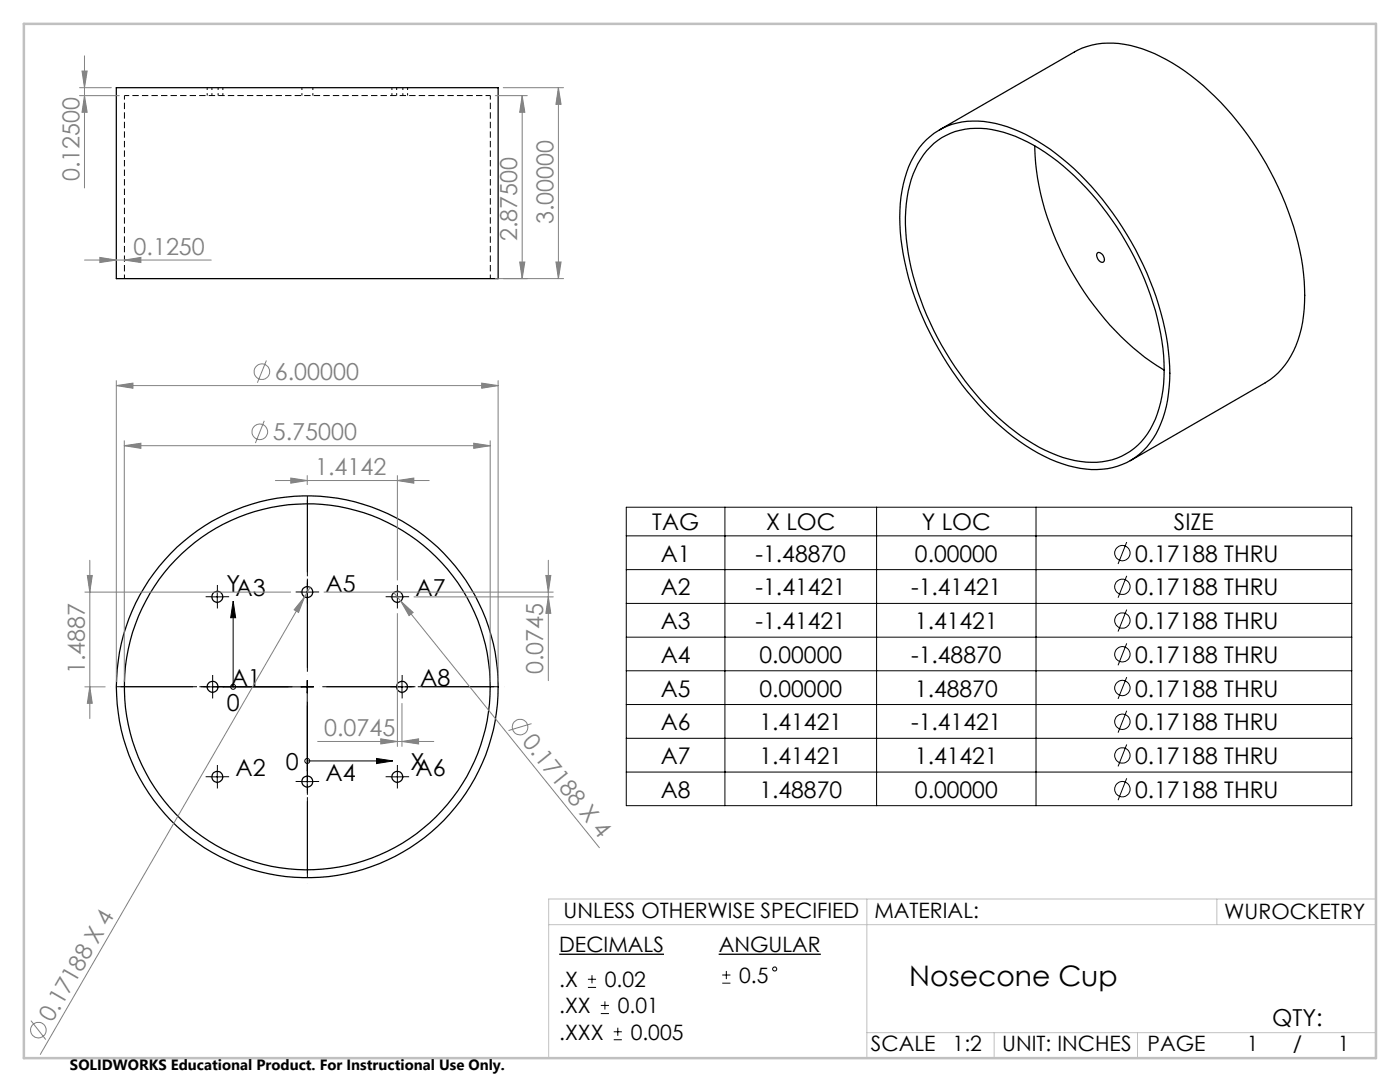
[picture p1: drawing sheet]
<svg xmlns="http://www.w3.org/2000/svg" width="279mm" height="216mm" viewBox="0 0 279 216" stroke-linecap="round" stroke-linejoin="round" font-family="sans-serif">
<g fill="none" stroke="#000" stroke-width=".25">
<path d="M23.2 17.5h76.2v38.1h-76.2zM184.9 27.9a14.5 14.5 0 0 1 13.7-3.3 37.2 37.2 0 0 1 16.9 10.2 62.3 62.3 0 0 1 17.7 35.3 26.4 26.4 0 0 1-3 17.4 13.8 13.8 0 0 1-14.7 6 34.2 34.2 0 0 1-16.9-9.4 62.4 62.4 0 0 1-18.8-36.3 27.8 27.8 0 0 1 2.5-16.5 13.3 13.3 0 0 1 2.6-3.4zM185.6 29.4a13.8 13.8 0 0 1 13.5-3.3 35.2 35.2 0 0 1 16.5 10.2 59.5 59.5 0 0 1 16.5 33.2 26.6 26.6 0 0 1-2.5 16.1 13.1 13.1 0 0 1-14 6.5 30.5 30.5 0 0 1-15.3-7.9 59.5 59.5 0 0 1-19.3-35.2 27.8 27.8 0 0 1 2.2-16.3 13.7 13.7 0 0 1 2.4-3.3zM187.5 25.9l26.9-15.5a15.5 15.5 0 0 1 12.4-1 39.2 39.2 0 0 1 16.8 11 62.2 62.2 0 0 1 16.5 34.1 28.8 28.8 0 0 1-1.9 15.5 14.8 14.8 0 0 1-5.7 6.4l-26.9 15.5M206.5 29.1a54.4 54.4 0 0 0 9.9 29.2 50.8 50.8 0 0 0 15.9 15.5M219 50.4a1.22 1.22 0 0 1 1.2 .6 1.22 1.22 0 0 1 0 1.3 1.29 1.29 0 0 1-1.2-1.9z"/>
<circle cx="43.4" cy="119.1" r="1.09"/>
<circle cx="61.3" cy="118.1" r="1.08"/>
<circle cx="79.3" cy="119.1" r="1.09"/>
<circle cx="42.4" cy="137" r="1.08"/>
<circle cx="61.3" cy="137" r="38.1"/>
<circle cx="61.3" cy="137" r="36.5"/>
<circle cx="80.2" cy="137" r="1.08"/>
<circle cx="43.4" cy="155" r="1.09"/>
<circle cx="61.3" cy="156" r="1.08"/>
<circle cx="79.3" cy="155" r="1.09"/>
</g>
<path d="M97.9 19.1h-73.1" fill="none" stroke="#000" stroke-width=".2" stroke-dasharray="1.3 .6" stroke-dashoffset=".3" stroke-linecap="butt"/>
<path d="M24.8 19.1v36.5M97.9 55.6v-36.5" fill="none" stroke="#000" stroke-width=".2" stroke-dasharray="1.3 .6" stroke-dashoffset=".5" stroke-linecap="butt"/>
<path d="M41.3 17.5v1.6M42.3 17.5v1.6M43.5 19.1v-1.6M44.5 19.1v-1.6M60.3 17.5v1.6M62.4 19.1v-1.6M78.2 17.5v1.6M79.2 17.5v1.6M80.4 19.1v-1.6M81.3 19.1v-1.6" fill="none" stroke="#000" stroke-width=".2" stroke-dasharray="1.3 .6" stroke-dashoffset=".8" stroke-linecap="butt"/>
<g fill="none" stroke="#808080" stroke-width=".2">
<path d="M15.9 19.1h7.9M15.9 17.5h6.3M16.4 14.2h1l-.5 3.3zM16.9 19.1l.5 3.3h-1zM16.9 11.1v26.4M98.8 19.1h6.4M100.4 17.5h12.1M104.2 19.1l.5 3.3h-1zM104.2 19.1v36.5M111.4 17.5v38.1M111.4 17.5l.6 3.3h-1.1zM16.9 51.9h25.3"/>
<path d="M19.9 51.4l3.3 .5-3.3 .5zM24.8 51.9l3.3-.5v1zM103.7 52.3h1l-.5 3.3zM110.9 52.3h1.1l-.6 3.3zM112.5 55.6h-13.7M23.2 76.9l3.3-.5v1.1zM23.2 76v60M23.2 76.9h76.2M53.2 71.9l-1.8 4.5M96.1 76.4l3.3 .5-3.3 .6zM99.4 76v60M24.8 88.9l3.3-.5v1.1z"/>
<path d="M24.8 87.9v48.1M24.8 88.9h73M52.7 84l-1.7 4.4M55 95.9h30.7M58 95.4l3.3 .5-3.3 .5zM61.3 94.9v1.8M79.3 95.9l3.3-.5v1zM79.3 94.9v20.8M94.5 88.4l3.3 .5-3.3 .6zM97.8 87.9v48.1M16.9 118.1h41.1M17.4 114.8h1l-.5 3.3z"/>
<path d="M17.9 111.8v31.6M60.8 119.1l-1.2 3.1-.9-.5zM60.8 119.1l-52.8 91.3M61.9 117.2l-1.1 1.9M64.7 118.1h45.7M78.6 118.3l1.4 1.6M80 119.9l2.4 2.3-.8 .6zM80 119.9l39.6 49.3M82.6 119.1h27.8M108.9 114.8h1l-.5 3.3zM109.4 119.1l.5 3.3h-1zM109.4 111.8v24"/>
<path d="M16.9 137.1h4.1M17.9 137.1l.5 3.2h-1zM79.3 122.4v26.5M63.4 148h23.2M76 147.4l3.3 .6-3.3 .4zM80.2 148l3.3-.6v1zM80.2 140.4v8.5M106.1 144.4l-4.6 1.4M6.2 203.7l2.9 3.7"/>
<circle cx="52.3" cy="74.2" r="1.56"/>
<circle cx="51.9" cy="86.2" r="1.55"/>
<circle cx="103.8" cy="145.1" r="1.56"/>
<circle cx="7.7" cy="205.5" r="1.55"/>
</g>
<g fill="none" stroke="#000" stroke-width=".2">
<path d="M42.1 119.1h2.5M43.4 117.8v2.5M46.5 119.9l.5 3.4h-1zM60.1 118.1h2.5M61.3 116.9v2.5M78 119.1h2.5M79.3 117.8v2.5M125 101.2h144.8v59.6h-144.8zM125 106.9h144.8M125 113.7h144.8M144.7 101.2v59.6M174.9 101.2v59.6"/>
<path d="M206.8 101.2v59.6M224.9 108.2l-1.8 4.3M224.9 114.9l-1.8 4.4M41.2 137.1h2.5M42.4 135.8v2.5M46.5 123.3v13.8M61.3 135.8v18M62.6 137.1h-18.1M79 137.1h2.5M80.2 135.8v2.5M125 120.4h144.8M125 127.1h144.8"/>
<path d="M125 133.8h144.8M224.9 121.6l-1.8 4.4M224.9 128.4l-1.8 4.4M224.9 135.1l-1.8 4.4M42.1 155h2.5M43.4 153.7v2.5M60.1 156h2.5M61.3 154.7v2.5M61.3 151.8h13.8M75.1 151.3l3.3 .5-3.3 .6zM78 155h2.5M79.3 153.7v2.5"/>
<path d="M125 140.6h144.8M125 147.3h144.8M125 154.1h144.8M224.9 141.8l-1.8 4.4M224.9 148.6l-1.8 4.3M224.9 155.3l-1.8 4.4M117.3 197h1.7M117.3 195.4h1.7M118.1 194.6v1.6M120.7 199.8v1.6M144.1 196.2h1.7M144.1 194.6h1.7"/>
<path d="M145 193.7v1.7M119.9 202.2h1.6M119.9 200.6h1.6M122.5 207.5h1.6M122.5 205.9h1.6M123.3 205.1v1.6"/>
<circle cx="224" cy="110.4" r="1.53"/>
<circle cx="224" cy="117.1" r="1.53"/>
<circle cx="46.5" cy="137.1" r=".49"/>
<circle cx="224" cy="123.8" r="1.54"/>
<circle cx="224" cy="130.5" r="1.53"/>
<circle cx="224" cy="137.3" r="1.53"/>
<circle cx="61.3" cy="151.8" r=".5"/>
<circle cx="224" cy="150.7" r="1.54"/>
<circle cx="224" cy="157.5" r="1.53"/>
<circle cx="224" cy="144" r="1.53"/>
<circle cx="154.6" cy="193.4" r=".41"/>
</g>
<path d="M111.6 190.4h20.9M143.4 190.4h20.4" fill="none" stroke="#000" stroke-width=".26"/>
<path d="M58.8 137h-36.8M61.3 134.5v-36.8M61.3 139.5v36.9M63.8 137h36.9" fill="none" stroke="#000" stroke-width=".2" stroke-dasharray="15.2 1.3 1.3 1.3" stroke-dashoffset="-1.3" stroke-linecap="butt"/>
<path d="M58.8 137h-35.2M61.3 134.5v-35.2M61.3 139.5v35.3M63.8 137h35.3" fill="none" stroke="#000" stroke-width=".2" stroke-dasharray="15.2 1.3 1.3 1.3" stroke-dashoffset="-.5" stroke-linecap="butt"/>
<g fill="none" stroke="#000" stroke-width=".2" stroke-dasharray="15.2 1.3 1.3 1.3" stroke-linecap="butt">
<path d="M42.1 119.1h-1.1M43.4 117.8v-1.1M44.6 119.1h1.1M60.1 118.1h-1.1M61.3 116.9v-1.1M61.3 119.4v1.1M62.6 118.1h1.1M78.1 119.1h-1.1M79.3 117.8v-1.1M80.6 119.1h1M41.2 137h-1.1M42.4 135.8v-1.1"/>
<path d="M42.4 138.3v1.1M43.4 120.3v1.1M43.7 137h1.1M79 137h-1.1M79.3 120.3v1.1M80.3 135.8v-1.1M80.3 138.3v1.1M81.5 137h1.1M42.1 155h-1.1M43.4 153.7v-1.1M43.4 156.2v1.1M44.6 155h1.1"/>
<path d="M60.1 155.9h-1.1M61.3 154.7v-1.1M61.3 157.2v1.1M62.6 155.9h1.1M78.1 155h-1.1M79.3 153.7v-1.1M79.3 156.2v1.1M80.6 155h1"/>
</g>
<path d="M173 179.4v31.7M242.9 179.4v5.1M274.6 179.4h-165.1v31.7M109.5 184.5h165.1M173 206.1h101.6M198.4 206.1v5M227 206.1v5" fill="none" stroke="#c0c0c0" stroke-width=".2"/>
<path d="M4.8 4.8h269.8v206.3h-269.8z" fill="none" stroke="#c0c0c0" stroke-width=".5"/>
<path d="M75.1 151.3l3.3 .5-3.3 .6zM46.5 119.9l.5 3.4h-1z" fill="#000"/>
<g fill="#808080">
<path d="M60.8 119.1l-1.2 3.1-.9-.5z"/>
<path d="M80 119.9l2.4 2.3-.8 .6z"/>
<path d="M80.2 148l3.3-.6v1zM76 147.4l3.3 .6-3.3 .4zM24.8 51.9l3.3-.5v1zM19.9 51.4l3.3 .5-3.3 .5z"/>
<path d="M24.8 88.9l3.3-.5v1.1zM94.5 88.4l3.3 .5-3.3 .6zM23.2 76.9l3.3-.5v1.1zM96.1 76.4l3.3 .5-3.3 .6zM58 95.4l3.3 .5-3.3 .5zM79.3 95.9l3.3-.5v1z"/>
<path d="M103.7 52.3h1l-.5 3.3zM104.2 19.1l.5 3.3h-1zM16.9 19.1l.5 3.3h-1zM16.4 14.2h1l-.5 3.3z"/>
<path d="M17.4 114.8h1l-.5 3.3zM17.9 137.1l.5 3.2h-1zM108.9 114.8h1l-.5 3.3zM109.4 119.1l.5 3.3h-1zM111.4 17.5l.6 3.3h-1.1zM110.9 52.3h1.1l-.6 3.3z"/>
</g>
<text font-size="5.6" x="181.5" y="196.7">Nosecone Cup</text>
<g font-size="4.7" fill="#808080">
<text x="15.9" y="36.2" transform="rotate(-90 15.9 36.2)">0.12500</text>
<text x="110.5" y="44.7" transform="rotate(-90 110.5 44.7)">3.00000</text>
<text x="26.7" y="50.8">0.1250</text>
<text x="103.2" y="48.1" transform="rotate(-90 103.2 48.1)">2.87500</text>
<text x="54.9" y="75.9">6.00000</text>
<text x="54.4" y="87.9">5.75000</text>
<text x="62.9" y="94.9">1.4142</text>
<text x="16.9" y="134.5" transform="rotate(-90 16.9 134.5)">1.4887</text>
<text x="108.4" y="134.5" transform="rotate(-90 108.4 134.5)">0.0745</text>
<text x="64.7" y="146.9">0.0745</text>
<text x="104.1" y="148.1" transform="rotate(51 104.1 148.1)">0.17188 X 4</text>
<text x="10.4" y="204.2" transform="rotate(-60 10.4 204.2)">0.17188 X 4</text>
</g>
<g font-size="4.7">
<text x="45.2" y="118.2">YA3</text>
<text x="64.9" y="118">A5</text>
<text x="82.9" y="119">A7</text>
<text x="46" y="136.9">A1</text>
<text x="83.9" y="136.9">A8</text>
<text x="45.3" y="141.8">0</text>
<text x="47" y="154.9">A2</text>
<text x="57.1" y="153.6">0</text>
<text x="64.9" y="155.9">A4</text>
<text x="81.9" y="153.6">X</text>
<text x="82.9" y="154.9">A6</text>
<text x="253.9" y="204.7">QTY:</text>
</g>
<g font-size="4.6">
<text x="130.2" y="105.8">TAG</text>
<text x="152.9" y="105.8">X LOC</text>
<text x="184" y="105.8">Y LOC</text>
<text x="234.3" y="105.8">SIZE</text>
<text x="131.9" y="112.1">A1</text>
<text x="150.8" y="112.1">-1.48870</text>
<text x="182.6" y="112.1">0.00000</text>
<text x="226.5" y="112.1">0.17188 THRU</text>
<text x="131.9" y="118.8">A2</text>
<text x="150.8" y="118.8">-1.41421</text>
<text x="181.8" y="118.8">-1.41421</text>
<text x="226.5" y="118.8">0.17188 THRU</text>
<text x="131.9" y="125.5">A3</text>
<text x="150.8" y="125.5">-1.41421</text>
<text x="182.6" y="125.5">1.41421</text>
<text x="226.5" y="125.5">0.17188 THRU</text>
<text x="131.9" y="132.3">A4</text>
<text x="151.6" y="132.3">0.00000</text>
<text x="181.8" y="132.3">-1.48870</text>
<text x="226.5" y="132.3">0.17188 THRU</text>
<text x="131.9" y="139">A5</text>
<text x="151.6" y="139">0.00000</text>
<text x="182.6" y="139">1.48870</text>
<text x="226.5" y="139">0.17188 THRU</text>
<text x="131.9" y="145.7">A6</text>
<text x="151.6" y="145.7">1.41421</text>
<text x="181.8" y="145.7">-1.41421</text>
<text x="226.5" y="145.7">0.17188 THRU</text>
<text x="131.9" y="152.5">A7</text>
<text x="151.6" y="152.5">1.41421</text>
<text x="182.6" y="152.5">1.41421</text>
<text x="226.5" y="152.5">0.17188 THRU</text>
<text x="131.9" y="159.2">A8</text>
<text x="151.6" y="159.2">1.48870</text>
<text x="182.6" y="159.2">0.00000</text>
<text x="226.5" y="159.2">0.17188 THRU</text>
</g>
<g font-size="4.2">
<text x="112.5" y="183.3">UNLESS OTHERWISE SPECIFIED</text>
<text x="174.5" y="183.1">MATERIAL:</text>
<text x="244.3" y="183.3">WUROCKETRY</text>
<text x="111.6" y="190">DECIMALS</text>
<text x="143.4" y="190">ANGULAR</text>
<text x="111.6" y="197">.X</text>
<text x="120.7" y="197">0.02</text>
<text x="147.5" y="196.1">0.5</text>
<text x="111.6" y="202.2">.XX</text>
<text x="123.3" y="202.2">0.01</text>
<text x="111.6" y="207.5">.XXX</text>
<text x="125.9" y="207.5">0.005</text>
<text x="173.8" y="209.8">SCALE</text>
<text x="190.1" y="209.8">1:2</text>
<text x="200" y="209.8">UNIT: INCHES</text>
<text x="229" y="209.8">PAGE</text>
<text x="248.8" y="209.8">1</text>
<text x="258" y="209.8">/</text>
<text x="267" y="209.8">1</text>
</g>
<text font-size="3" x="14" y="213.5">SOLIDWORKS Educational Product. For Instructional Use Only.</text>
</svg>
